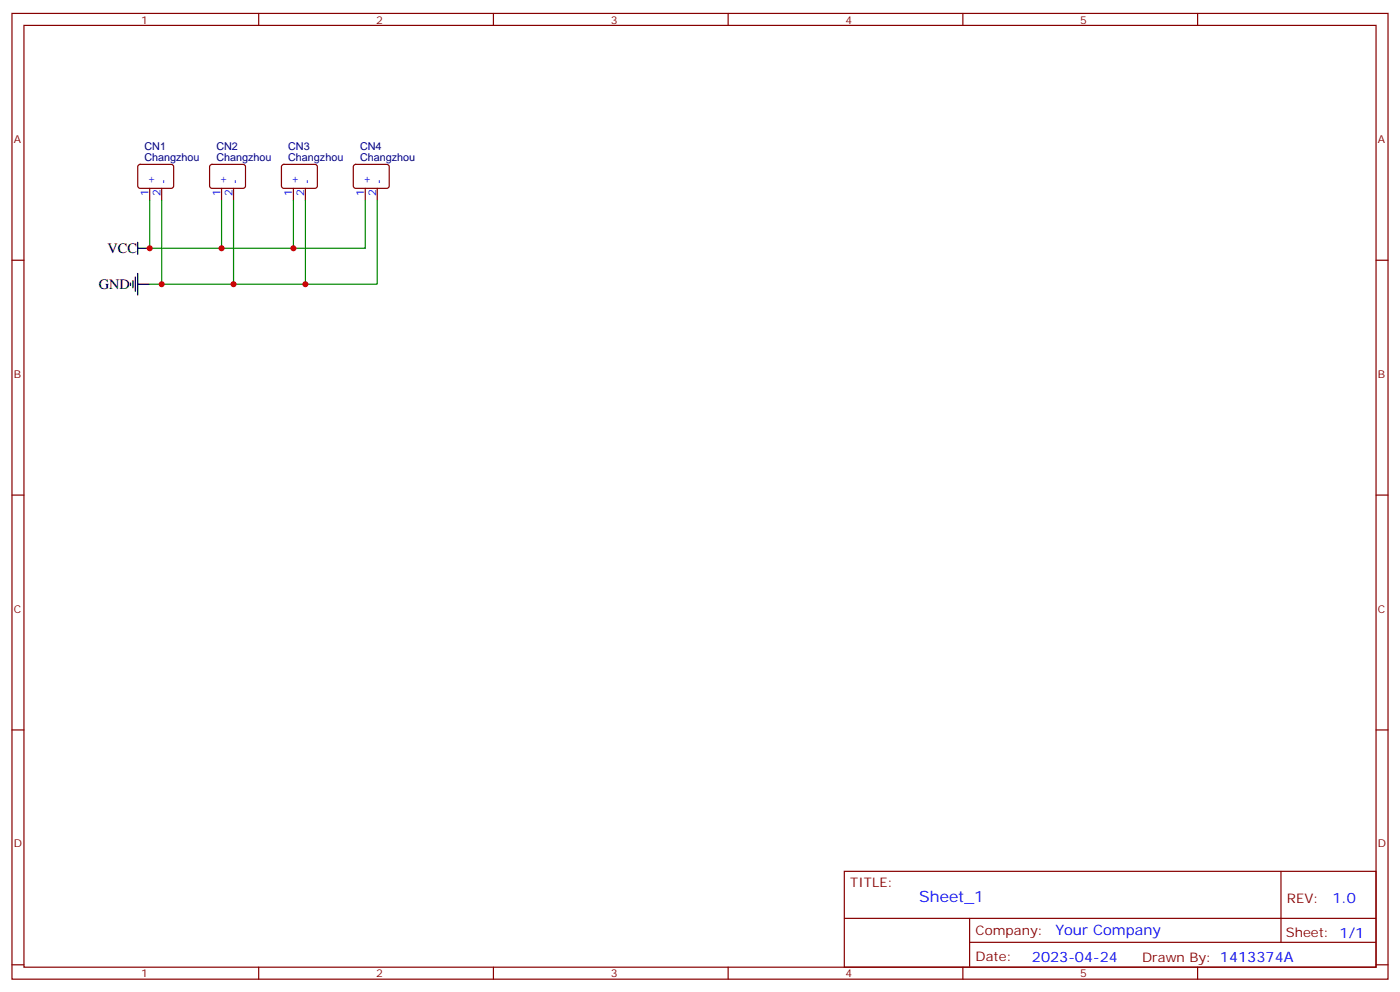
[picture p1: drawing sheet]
<svg xmlns="http://www.w3.org/2000/svg" width="412mm" height="292mm" viewBox="0 0 412 292" stroke-linecap="round" stroke-linejoin="round" font-family="sans-serif">
<g fill="none" stroke="#870000" stroke-width=".35">
<path d="M3.5 4h405.4v284.3h-405.4zM7.1 7.5h398.2v277.3h-398.2zM76.2 4v3.5M145.3 4v3.5M214.5 4v3.5M283.6 4v3.5M352.8 4v3.5M40.8 48.6l.5-.2 9.4 .1 .5 .6-.1 5.9-.7 .5-9.4-.1-.4-.6v-5.7zM44.1 55.5v3.5M47.6 55.5v3.5M62 48.6l.4-.2 9.5 .1 .4 .6v5.9l-.7 .5-9.4-.1-.5-.6v-5.7zM65.3 55.5v3.5"/>
<path d="M68.8 55.5v3.5M83.1 48.6l.5-.2 9.5 .1 .4 .6-.1 5.9-.6 .5-9.5-.1-.4-.6v-5.7zM86.4 55.5v3.5M90 55.5v3.5M104.3 48.6l.5-.2 9.4 .1 .5 .6-.1 5.9-.7 .5-9.4-.1-.4-.6v-5.7zM107.6 55.5v3.5M111.1 55.5v3.5M3.5 76.6h3.6M405.3 76.6h3.6M3.5 145.8h3.6M405.3 145.8h3.6M3.5 214.9h3.6"/>
<path d="M405.3 214.9h3.6M248.7 256.5h156.6v28.3h-156.6zM377.3 256.6v20.8M248.7 270.4h156.5M285.6 277.4h119.6M285.6 270.4v14.1M3.5 284.1h3.6M76.2 284.8v3.5M145.3 284.8v3.5M214.5 284.8v3.5M283.6 284.8v3.5M352.8 284.8v3.5"/>
<path d="M405.3 284.1h3.6"/>
</g>
<path d="M44.1 59v14.1h21.2v-14.1M47.6 59v24.7h21.2v-24.7M86.4 59v14.1h-21.1M90 59v24.7h-21.2M107.6 59v14.1h-21.2M111.1 59v24.7h-21.1M44.1 83.7h3.5" fill="none" stroke="#008700" stroke-width=".35"/>
<path d="M40.6 73.1h3.5M40.6 71.3v3.6M38.5 83.3v.7M39.2 82.6v2.1M39.9 81.6v4.2M40.6 80.5v6.4M40.6 83.7h3.5" fill="none" stroke="#000" stroke-width=".35"/>
<g fill="#c00">
<circle cx="65.3" cy="73.1" r=".88"/>
<circle cx="86.4" cy="73.1" r=".88"/>
<circle cx="68.8" cy="83.7" r=".88"/>
<circle cx="90" cy="83.7" r=".88"/>
<circle cx="44.1" cy="73.1" r=".88"/>
<circle cx="47.6" cy="83.7" r=".88"/>
</g>
<text font-size="4.6" fill="#00f" x="270.8" y="265.6">Sheet_1</text>
<g font-size="4.2">
<text x="31.7" y="74.5">VCC</text>
<text x="29.1" y="85.1">GND</text>
</g>
<g font-size="4.2" fill="#00f">
<text x="392.5" y="265.8">1.0</text>
<text x="310.9" y="275.4">Your Company</text>
<text x="304" y="283.2">2023-04-24</text>
</g>
<g font-size="3.9" fill="#800">
<text x="250.5" y="261.1">TITLE:</text>
<text x="379.1" y="265.8">REV:</text>
<text x="287.4" y="275.3">Company:</text>
<text x="378.7" y="275.9">Sheet: 1/1</text>
<text x="287.4" y="283">Date:</text>
<text x="336.4" y="283.1">Drawn By: 1413374A</text>
</g>
<g font-size="3.2" fill="#800">
<text x="41.6" y="6.9">1</text>
<text x="110.8" y="6.9">2</text>
<text x="179.9" y="6.9">3</text>
<text x="249.1" y="6.9">4</text>
<text x="318.2" y="6.9">5</text>
<text x="4.1" y="42.1">A</text>
<text x="405.9" y="42.1">A</text>
<text x="4.1" y="111.2">B</text>
<text x="405.9" y="111.2">B</text>
<text x="4.1" y="180.3">C</text>
<text x="405.9" y="180.3">C</text>
<text x="4.1" y="249.5">D</text>
<text x="405.9" y="249.5">D</text>
<text x="41.6" y="287.8">1</text>
<text x="110.8" y="287.8">2</text>
<text x="179.9" y="287.8">3</text>
<text x="249.1" y="287.8">4</text>
<text x="318.2" y="287.8">5</text>
</g>
<g font-size="3.2" fill="#000080">
<text x="42.6" y="47.3">Changzhou</text>
<text x="42.6" y="44.2">CN1</text>
<text x="63.7" y="47.3">Changzhou</text>
<text x="63.7" y="44.2">CN2</text>
<text x="84.9" y="47.3">Changzhou</text>
<text x="84.9" y="44.2">CN3</text>
<text x="106.1" y="47.3">Changzhou</text>
<text x="106.1" y="44.2">CN4</text>
</g>
<g font-size="3.2" fill="#00f">
<text x="43.7" y="57.7" transform="rotate(-90 43.7 57.7)">1</text>
<text x="45.5" y="54.2" transform="rotate(-90 45.5 54.2)">+</text>
<text x="47.3" y="57.7" transform="rotate(-90 47.3 57.7)">2</text>
<text x="49" y="54.2" transform="rotate(-90 49 54.2)">-</text>
<text x="64.9" y="57.7" transform="rotate(-90 64.9 57.7)">1</text>
<text x="66.7" y="54.2" transform="rotate(-90 66.7 54.2)">+</text>
<text x="68.4" y="57.7" transform="rotate(-90 68.4 57.7)">2</text>
<text x="70.2" y="54.2" transform="rotate(-90 70.2 54.2)">-</text>
<text x="86.1" y="57.7" transform="rotate(-90 86.1 57.7)">1</text>
<text x="87.8" y="54.2" transform="rotate(-90 87.8 54.2)">+</text>
<text x="89.6" y="57.7" transform="rotate(-90 89.6 57.7)">2</text>
<text x="91.4" y="54.2" transform="rotate(-90 91.4 54.2)">-</text>
<text x="107.2" y="57.7" transform="rotate(-90 107.2 57.7)">1</text>
<text x="109" y="54.2" transform="rotate(-90 109 54.2)">+</text>
<text x="110.8" y="57.7" transform="rotate(-90 110.8 57.7)">2</text>
<text x="112.5" y="54.2" transform="rotate(-90 112.5 54.2)">-</text>
</g>
</svg>
